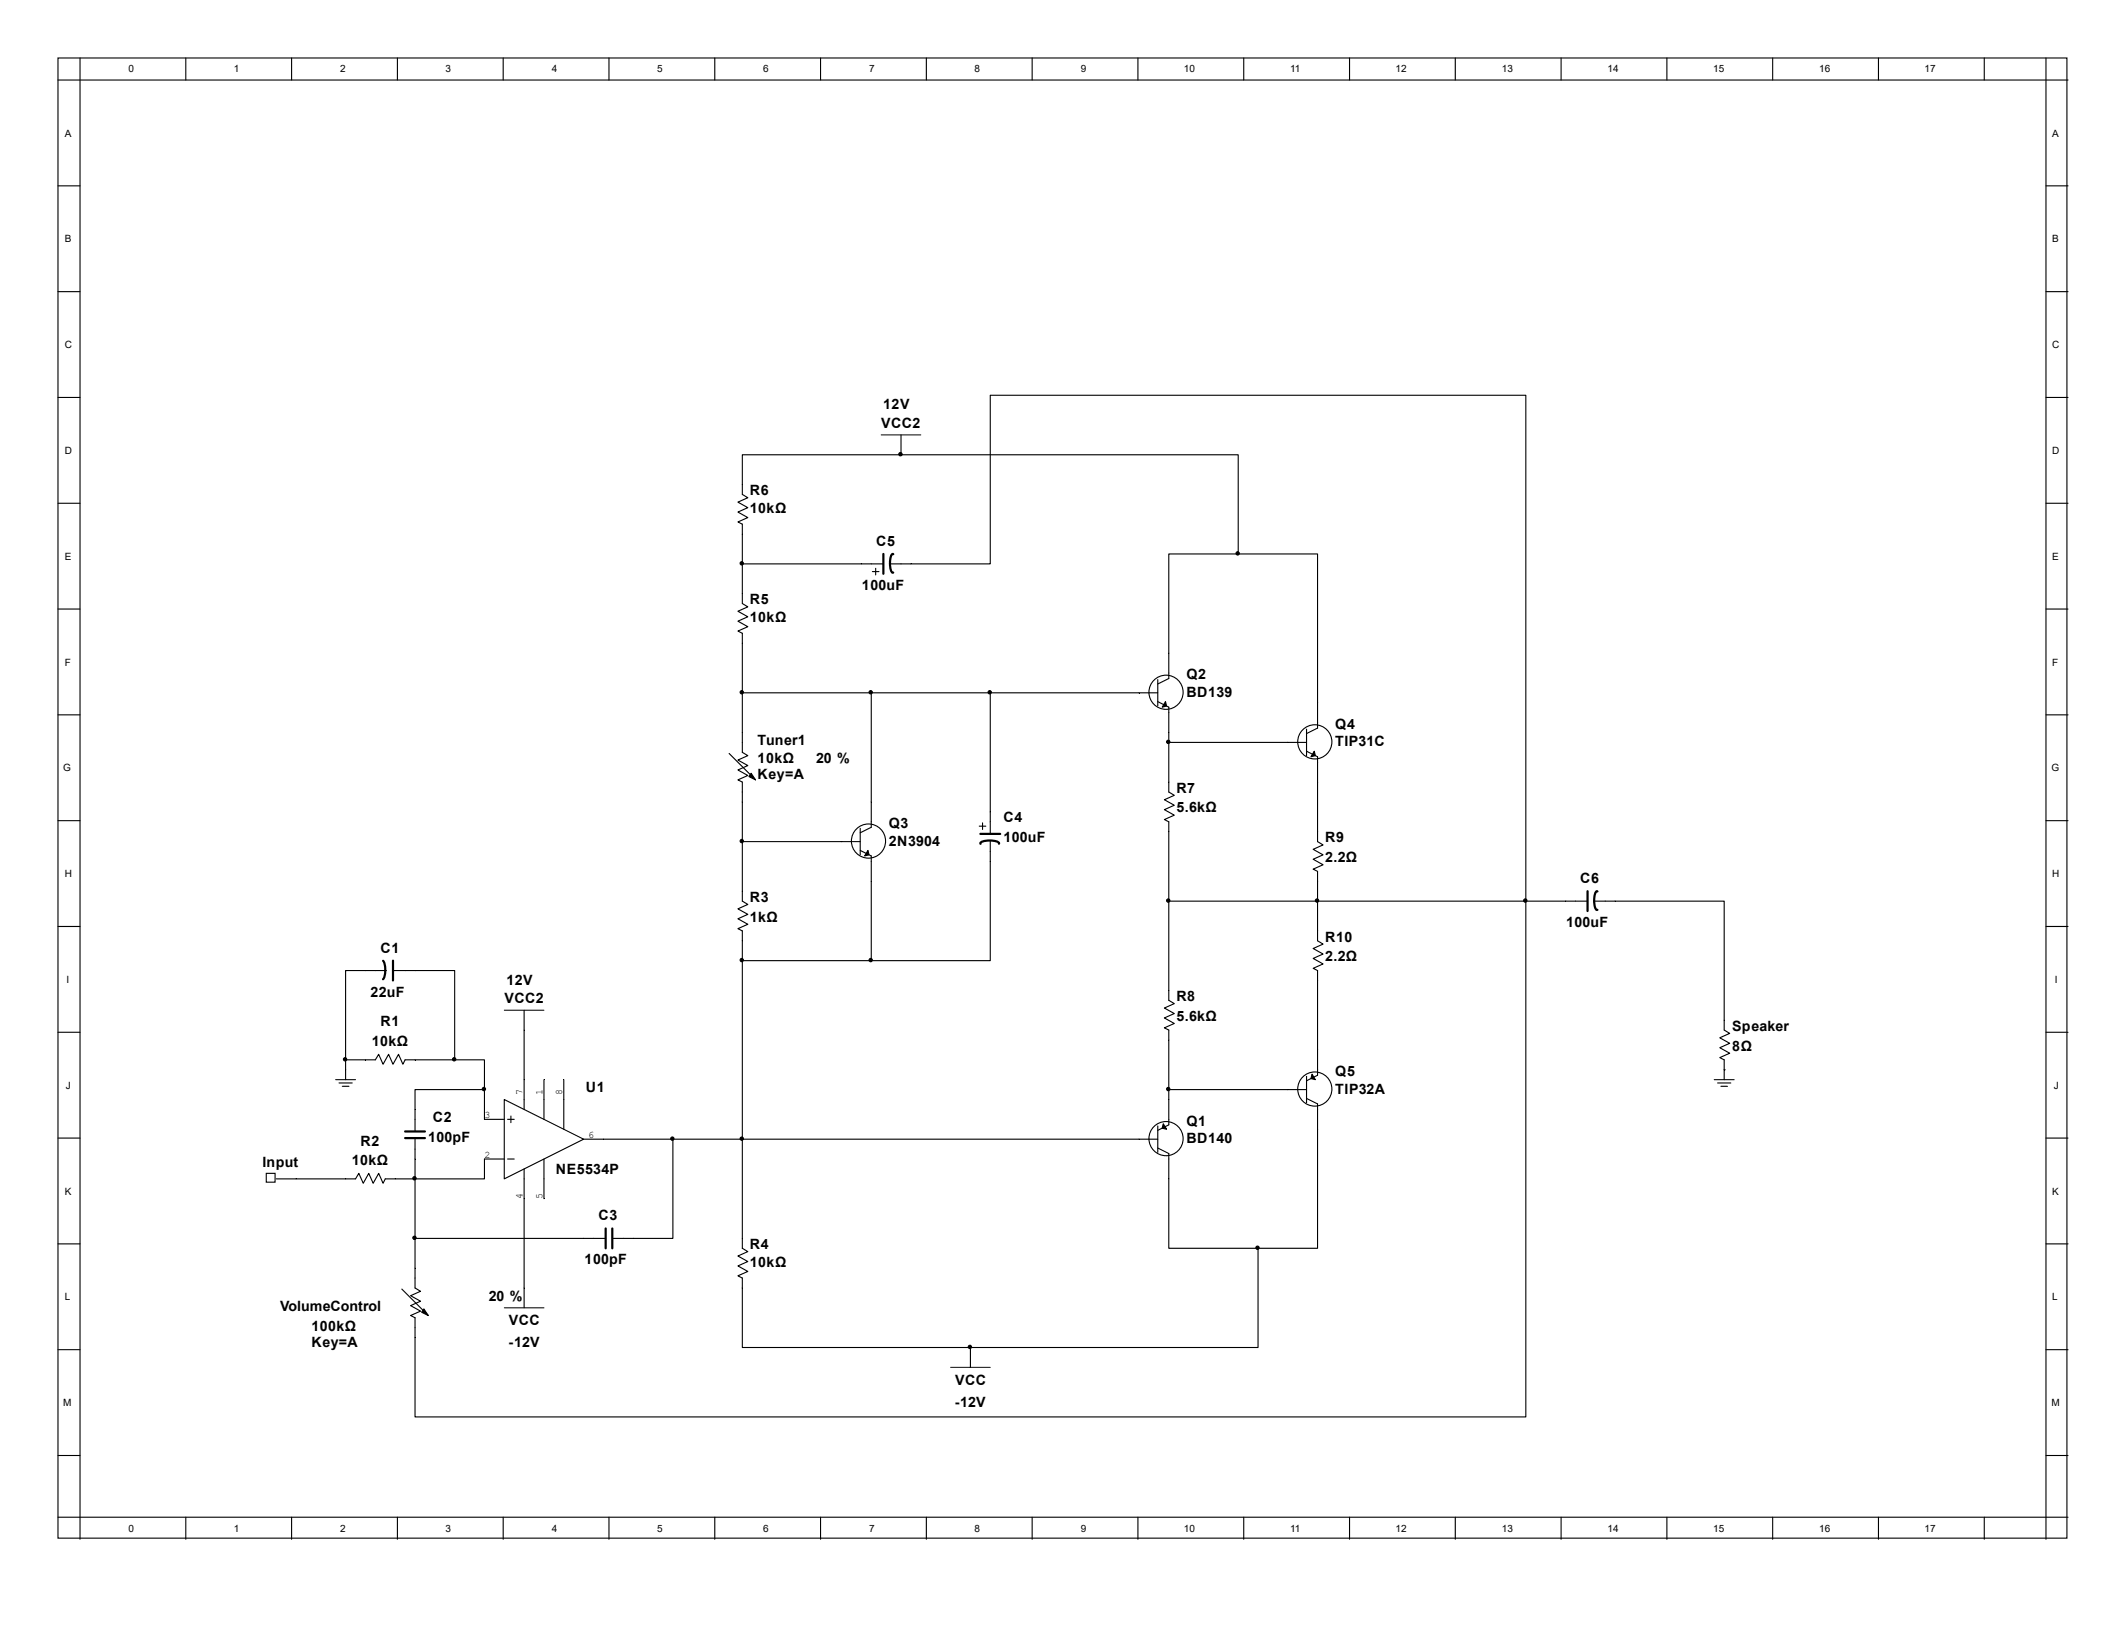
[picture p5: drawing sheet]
<svg xmlns="http://www.w3.org/2000/svg" width="279mm" height="216mm" viewBox="0 0 279 216" stroke-linecap="round" stroke-linejoin="round" font-family="sans-serif">
<g fill="none" stroke="#000" stroke-width=".14">
<path d="M7.6 7.6h264v194.5h-264zM7.6 10.5h264.2M10.5 7.6v194.7M24.4 7.6v2.9M38.3 7.6v2.9M52.2 7.6v2.9M66.1 7.6v2.9M80 7.6v2.9M93.9 7.6v2.9M107.8 7.6v2.9M121.7 7.6v2.9M135.6 7.6v2.9"/>
<path d="M149.5 7.6v2.9M163.5 7.6v2.9M177.4 7.6v2.9M191.3 7.6v2.9M205.2 7.6v2.9M219.1 7.6v2.9M233 7.6v2.9M246.9 7.6v2.9M260.8 7.6v2.9M268.9 7.6v194.7M7.6 24.4h2.9M7.6 38.3h2.9"/>
<path d="M268.9 24.4h2.9M268.9 38.3h2.9M7.6 52.2h2.9M118.4 59.8h-20.8v5.2l.7 .4-1.3 .6 1.3 .7-1.3 .6 1.3 .7-1.3 .6 .6 .3v10.4l.7 .4-1.3 .6 1.3 .7-1.3 .6 1.3 .8-1.3 .5 .6 .3v15.7l.7 .4-1.3 .6 1.3 .7-1.3 .6 1.3 .7-1.3 .6 .6 .3v15.6l.7 .4-1.3 .6 1.3 .8-1.3 .5 1.3 .8-1.3 .5 .6 .3v41.7l.7 .5-1.3 .5 1.3 .8-1.3 .6 1.3 .7-1.3 .6 .6 .2v9.2h29.9M118.4 59.8h44.3v13M118.4 59.8h.1M118.4 57.1v2.7M268.9 52.2h2.9M7.6 66.1h2.9M97.6 74.1h18.5M114.6 75.1h.9M115.1 74.7v.8"/>
<path d="M117 74.1h13.1v-22.2h70.4v134.3h-146v-13l-.5-.3 1.3-.6-1.3-.7 1.3-.6-1.3-.7 1.3-.6-.8-.5v-19.6M162.7 72.8h-9.1v16.4l-1.4 .7M162.7 72.8h10.5v22.9l-1.5 .7M268.9 66.1h2.9M7.6 80h2.9M7.6 93.9h2.9M95.8 99l3.5 3.5M97.6 91h54.6M114.5 91v17.7l-1.4 .7M130.1 91v18.6M152.2 92.2l1.4 .7v11.2l.7 .4-1.3 .6 1.3 .7-1.3 .6 1.3 .7-1.3 .6 .6 .3v23.4l.7 .5-1.3 .6 1.3 .7-1.3 .6 1.3 .7-1.3 .6 .6 .3v12.4l-1.4 .7M152.2 89.3v3.5"/>
<path d="M153.6 97.6h18.1M171.7 98.7l1.5 .7v11.2l.7 .4-1.3 .6 1.3 .7-1.3 .6 1.3 .7-1.3 .6 .6 .3v9.1l.7 .5-1.3 .5 1.3 .8-1.3 .5 1.3 .8-1.3 .5 .6 .3v13.8l-1.5 .7M171.7 95.8v3.5M268.9 80h2.9M268.9 93.9h2.9M7.6 107.8h2.9M97.6 110.6h15.5M113.1 108.9v3.4M113.1 111.8l1.4 .7v13.7M128.7 108.6h.9M129.1 108.1v.9M130.1 110.4v15.8h-15.6"/>
<path d="M153.6 118.4h55M209.5 118.4h17.1v17l.7 .4-1.3 .6 1.3 .7-1.3 .6 1.3 .7-1.3 .6 .6 .3v2.6M268.9 107.8h2.9M7.6 121.7h2.9M7.6 135.6h2.9M45.4 139.3h3.9l.5-.8 .5 1.3 .8-1.3 .5 1.3 .8-1.3 .6 1.3 .2-.5h6.6M45.4 139.3v2.6M50.8 127.5h-5.4v11.8M51.6 127.5h8.2v11.8M59.8 139.3h3.9v3.9M68.9 132.8v13M97.6 126.2h16.9"/>
<path d="M268.9 121.7h2.9M268.9 135.6h2.9M7.6 149.6h2.9M35 154.2h1.2v1.1h-1.2zM44.1 141.9h2.6M44.6 142.3h1.7M45 142.7h.9M63.7 143.2h-9.2v5.5M63.7 143.2v3.9h2.6M66.3 144.5l10.4 5.2-10.4 5.2zM66.3 152.3h-2.6v2.6h-13.1l-.3 .6-.5-1.3-.8 1.3-.5-1.3-.8 1.3-.5-1.3-.5 .7h-10.4M66.7 147.1h.9"/>
<path d="M66.7 152.3h.9M67.1 146.7v.8M68.9 153.6v18.3M71.5 141.9v5.2M71.5 152.3v5.2M74.1 141.9v6.5M76.7 149.7h75.5M88.4 149.7v13h-7.9M152.2 150.9l1.4 .7v12.4h11.7M152.2 148v3.4M153.6 143.2h18.1M171.7 144.3l1.5 .8v18.9h-7.9"/>
<path d="M171.7 141.4v3.5M225.3 141.9h2.6M225.7 142.3h1.8M226.2 142.7h.8M226.6 140.6h.1M268.9 149.6h2.9M7.6 163.5h2.9M7.6 177.4h2.9M52.8 169.4l3.5 3.5M54.5 162.7h25.1M127.5 177.1h.1M127.5 177.1v2.6"/>
<path d="M165.3 164v13.1h-37.8M268.9 163.5h2.9M268.9 177.4h2.9M7.6 191.3h2.9M7.6 199.4h264.2M24.4 199.4v2.9M38.3 199.4v2.9M52.2 199.4v2.9M66.1 199.4v2.9M80 199.4v2.9M93.9 199.4v2.9M107.8 199.4v2.9"/>
<path d="M121.7 199.4v2.9M135.6 199.4v2.9M149.5 199.4v2.9M163.5 199.4v2.9M177.4 199.4v2.9M191.3 199.4v2.9M205.2 199.4v2.9M219.1 199.4v2.9M233 199.4v2.9M246.9 199.4v2.9M260.8 199.4v2.9M268.9 191.3h2.9"/>
<circle cx="153.2" cy="91" r="2.25"/>
<circle cx="172.8" cy="97.5" r="2.25"/>
<circle cx="114.1" cy="110.5" r="2.25"/>
<circle cx="153.2" cy="149.6" r="2.25"/>
<circle cx="172.8" cy="143.1" r="2.25"/>
</g>
<g fill="#000" stroke="#000" stroke-width=".14">
<path d="M153.2 92.2l.1 .6-.6 .1z" fill-rule="evenodd"/>
<path d="M172.7 98.7l.2 .6-.6 .1z" fill-rule="evenodd"/>
<path d="M98.7 101.6l.6 .9-.9-.5z" fill-rule="evenodd"/>
<path d="M114.1 111.8l.1 .5-.6 .2z" fill-rule="evenodd"/>
<path d="M152.9 147.7l.4 .7-.6-.2z" fill-rule="evenodd"/>
<path d="M172.4 141.2l.5 .7-.6-.2z" fill-rule="evenodd"/>
<path d="M55.7 172l.6 .9-.9-.5z" fill-rule="evenodd"/>
<circle cx="118.3" cy="59.7" r=".22"/>
<circle cx="97.5" cy="74" r=".22"/>
<circle cx="162.7" cy="72.7" r=".22"/>
<circle cx="97.5" cy="91" r=".22"/>
<circle cx="114.4" cy="91" r=".22"/>
<circle cx="130.1" cy="91" r=".22"/>
<circle cx="153.5" cy="97.5" r=".22"/>
<circle cx="97.5" cy="110.5" r=".22"/>
<circle cx="153.5" cy="118.3" r=".22"/>
<circle cx="173.1" cy="118.3" r=".22"/>
<circle cx="200.5" cy="118.3" r=".22"/>
<circle cx="45.3" cy="139.2" r=".22"/>
<circle cx="59.7" cy="139.2" r=".22"/>
<circle cx="97.5" cy="126.2" r=".22"/>
<circle cx="114.4" cy="126.2" r=".22"/>
<circle cx="54.5" cy="154.8" r=".22"/>
<circle cx="63.6" cy="143.1" r=".22"/>
<circle cx="88.4" cy="149.6" r=".22"/>
<circle cx="97.5" cy="149.6" r=".22"/>
<circle cx="153.5" cy="143.1" r=".22"/>
<circle cx="54.5" cy="162.7" r=".22"/>
<circle cx="127.5" cy="177" r=".22"/>
<circle cx="165.3" cy="164" r=".22"/>
</g>
<path d="M116.1 72.8v2.6M117.4 72.8h-.1a1.34 1.34 0 0 0-.3 1.2 1.22 1.22 0 0 0 .4 1.3v-.1M128.8 109.6h2.6M131.3 110.9v-.1a1.35 1.35 0 0 0-1.2-.4 1.2 1.2 0 0 0-1.3 .4l.1 .1M208.6 117.1v2.6M209.9 117.1a1.34 1.34 0 0 0-.4 1.2 1.22 1.22 0 0 0 .4 1.3M50.3 126.3a2.63 2.63 0 0 1 0 2.4M51.6 126.2v2.6M53.2 148.7h2.6M53.2 149.6h2.6M79.6 161.4v2.6M80.5 161.4v2.6" fill="none" stroke="#000" stroke-width=".29"/>
<path d="M115.8 57.1h5.2M66.3 132.8h5.2M66.3 171.9h5.2M124.9 179.7h5.2" fill="none" stroke="#000" stroke-width=".13"/>
<g font-size="1.9">
<text x="116.1" y="53.8">12V</text>
<text x="115.8" y="56.2">VCC2</text>
<text x="98.6" y="65.1">R6</text>
<text x="98.6" y="67.4">10kΩ</text>
<text x="115.1" y="71.8">C5</text>
<text x="113.3" y="77.5">100uF</text>
<text x="98.6" y="79.4">R5</text>
<text x="98.6" y="81.7">10kΩ</text>
<text x="155.9" y="89.2">Q2</text>
<text x="155.9" y="91.6">BD139</text>
<text x="175.5" y="95.8">Q4</text>
<text x="99.6" y="98">Tuner1</text>
<text x="99.6" y="100.2">10kΩ</text>
<text x="107.3" y="100.2">20 %</text>
<text x="175.5" y="98.1">TIP31C</text>
<text x="99.6" y="102.4">Key=A</text>
<text x="154.6" y="104.2">R7</text>
<text x="154.6" y="106.8">5.6kΩ</text>
<text x="116.8" y="108.8">Q3</text>
<text x="116.8" y="111.1">2N3904</text>
<text x="131.9" y="108.1">C4</text>
<text x="131.9" y="110.7">100uF</text>
<text x="174.2" y="110.7">R9</text>
<text x="174.2" y="113.3">2.2Ω</text>
<text x="98.6" y="118.5">R3</text>
<text x="207.7" y="116">C6</text>
<text x="50" y="125.2">C1</text>
<text x="98.6" y="121.1">1kΩ</text>
<text x="174.2" y="123.7">R10</text>
<text x="205.8" y="121.8">100uF</text>
<text x="48.7" y="131">22uF</text>
<text x="66.3" y="131.8">VCC2</text>
<text x="66.5" y="129.4">12V</text>
<text x="154.6" y="131.5">R8</text>
<text x="174.2" y="126.3">2.2Ω</text>
<text x="48.9" y="137.5">10kΩ</text>
<text x="50" y="134.9">R1</text>
<text x="154.6" y="134.2">5.6kΩ</text>
<text x="227.6" y="135.5">Speaker</text>
<text x="77" y="143.6">U1</text>
<text x="175.5" y="141.4">Q5</text>
<text x="175.5" y="143.7">TIP32A</text>
<text x="227.6" y="138">8Ω</text>
<text x="56.9" y="147.5">C2</text>
<text x="155.9" y="147.9">Q1</text>
<text x="34.5" y="153.3">Input</text>
<text x="46.2" y="153.1">10kΩ</text>
<text x="47.4" y="150.5">R2</text>
<text x="56.3" y="150.1">100pF</text>
<text x="73.1" y="154.3">NE5534P</text>
<text x="155.9" y="150.2">BD140</text>
<text x="78.7" y="160.4">C3</text>
<text x="76.8" y="166.2">100pF</text>
<text x="98.6" y="164.1">R4</text>
<text x="98.6" y="166.5">10kΩ</text>
<text x="36.8" y="172.3">VolumeControl</text>
<text x="64.3" y="170.9">20 %</text>
<text x="40.9" y="174.8">100kΩ</text>
<text x="40.9" y="177">Key=A</text>
<text x="66.8" y="177">-12V</text>
<text x="66.9" y="174.1">VCC</text>
<text x="125.5" y="184.8">-12V</text>
<text x="125.5" y="181.9">VCC</text>
</g>
<g font-size="1.3">
<text x="16.9" y="9.5">0</text>
<text x="30.7" y="9.5">1</text>
<text x="44.7" y="9.5">2</text>
<text x="58.5" y="9.5">3</text>
<text x="72.5" y="9.5">4</text>
<text x="86.4" y="9.5">5</text>
<text x="100.3" y="9.5">6</text>
<text x="114.2" y="9.5">7</text>
<text x="128.1" y="9.5">8</text>
<text x="142" y="9.5">9</text>
<text x="155.6" y="9.5">10</text>
<text x="169.5" y="9.5">11</text>
<text x="183.4" y="9.5">12</text>
<text x="197.4" y="9.5">13</text>
<text x="211.2" y="9.5">14</text>
<text x="225.1" y="9.5">15</text>
<text x="239.1" y="9.5">16</text>
<text x="252.9" y="9.5">17</text>
<text x="8.5" y="17.9">A</text>
<text x="269.7" y="17.9">A</text>
<text x="8.5" y="31.8">B</text>
<text x="269.7" y="31.8">B</text>
<text x="8.5" y="45.7">C</text>
<text x="269.7" y="45.7">C</text>
<text x="8.5" y="59.6">D</text>
<text x="269.7" y="59.6">D</text>
<text x="8.5" y="73.5">E</text>
<text x="269.7" y="73.5">E</text>
<text x="8.5" y="87.5">F</text>
<text x="269.7" y="87.5">F</text>
<text x="8.3" y="101.3">G</text>
<text x="269.6" y="101.3">G</text>
<text x="8.5" y="115.3">H</text>
<text x="269.7" y="115.3">H</text>
<text x="8.7" y="129.2">I</text>
<text x="270" y="129.2">I</text>
<text x="8.6" y="143">J</text>
<text x="68.7" y="143.9" transform="rotate(-90 68.7 143.9)">7</text>
<text x="71.3" y="143.9" transform="rotate(-90 71.3 143.9)">1</text>
<text x="73.9" y="143.9" transform="rotate(-90 73.9 143.9)">8</text>
<text x="269.9" y="143">J</text>
<text x="63.7" y="146.9">3</text>
<text x="77.3" y="149.5">6</text>
<text x="63.7" y="152.1">2</text>
<text x="8.5" y="157">K</text>
<text x="68.7" y="157.5" transform="rotate(-90 68.7 157.5)">4</text>
<text x="71.3" y="157.5" transform="rotate(-90 71.3 157.5)">5</text>
<text x="269.7" y="157">K</text>
<text x="8.5" y="170.9">L</text>
<text x="269.7" y="170.9">L</text>
<text x="8.3" y="184.8">M</text>
<text x="269.6" y="184.8">M</text>
<text x="16.9" y="201.3">0</text>
<text x="30.7" y="201.3">1</text>
<text x="44.7" y="201.3">2</text>
<text x="58.5" y="201.3">3</text>
<text x="72.5" y="201.3">4</text>
<text x="86.4" y="201.3">5</text>
<text x="100.3" y="201.3">6</text>
<text x="114.2" y="201.3">7</text>
<text x="128.1" y="201.3">8</text>
<text x="142" y="201.3">9</text>
<text x="155.6" y="201.3">10</text>
<text x="169.5" y="201.3">11</text>
<text x="183.4" y="201.3">12</text>
<text x="197.4" y="201.3">13</text>
<text x="211.2" y="201.3">14</text>
<text x="225.1" y="201.3">15</text>
<text x="239.1" y="201.3">16</text>
<text x="252.9" y="201.3">17</text>
</g>
</svg>
